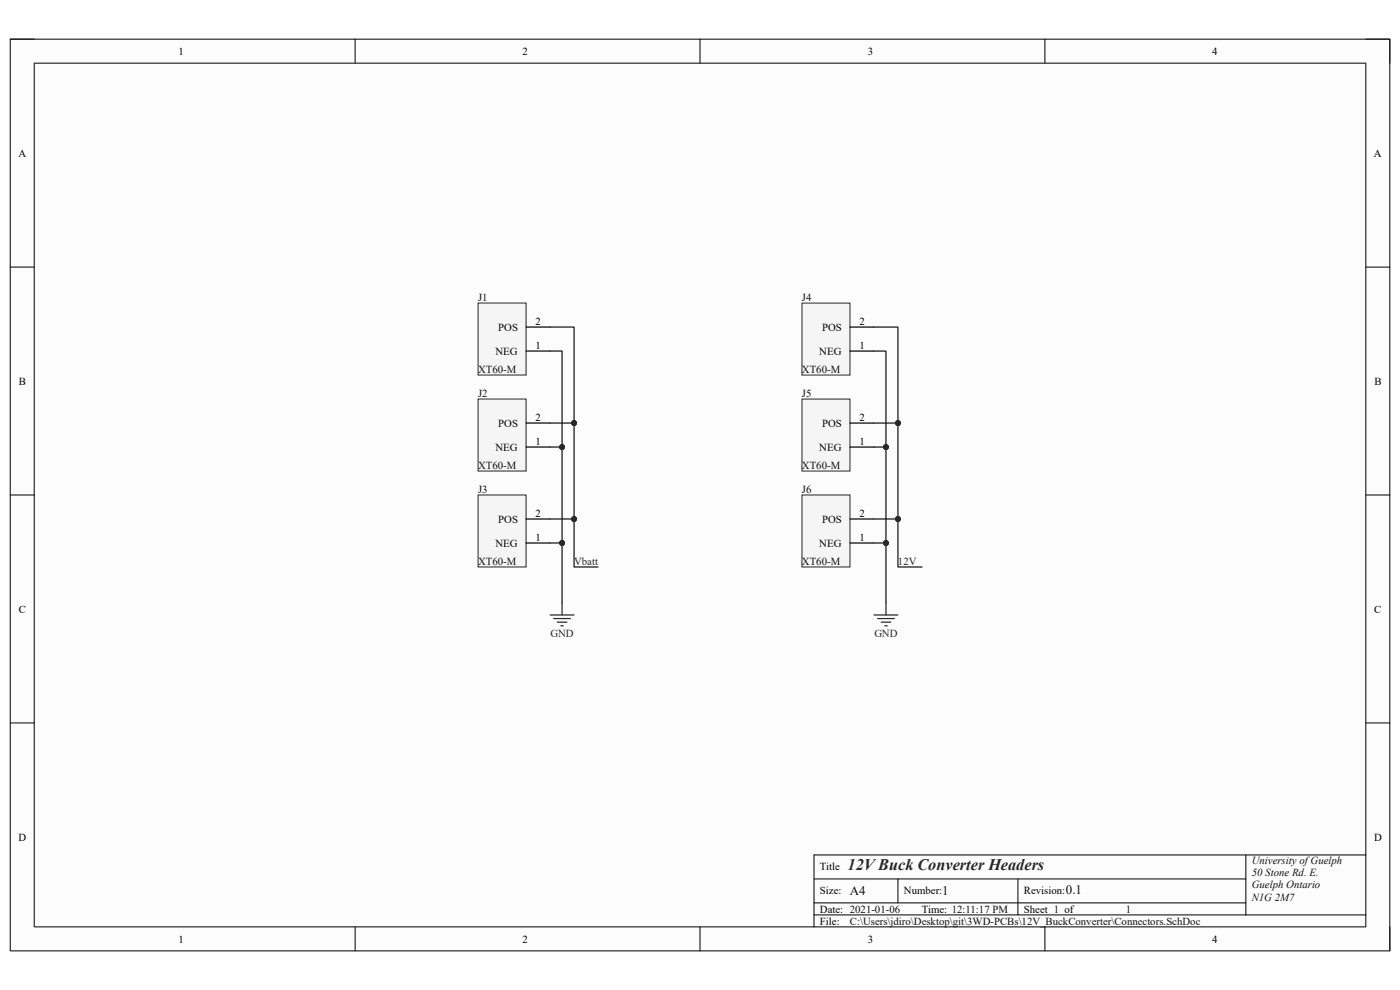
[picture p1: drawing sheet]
<svg xmlns="http://www.w3.org/2000/svg" width="297mm" height="210mm" viewBox="0 0 297 210" stroke-linecap="round" stroke-linejoin="round" font-family="sans-serif">
<path d="M2.2 8.3h292.7v193.4h-292.7z" fill-rule="evenodd" fill="#fcfcfc"/>
<path d="M2.2 8.3h292.7v193.4h-292.7z" fill="none" stroke="#000" stroke-width=".21"/>
<path d="M7.3 13.4h282.5v183.2h-282.5z" fill-rule="evenodd" fill="#fcfcfc"/>
<g fill="none" stroke="#000" stroke-width=".21">
<path d="M2.2 8.3h5.1M7.3 13.4h282.5v183.2h-282.5zM75.3 8.3v5.1M148.5 8.3v5.1M221.7 8.3v5.1M289.8 8.3h5.1v5.1M2.2 56.7h5.1M289.8 56.7h5.1M2.2 105h5.1M289.8 105h5.1M2.2 153.4h5.1M289.8 153.4h5.1"/>
<path d="M75.3 196.6v5.1M148.5 196.6v5.1M172.7 186.5h91.6M172.7 194.1h117.1M172.7 191.5h91.6M190.5 186.5v5M216 186.5v7.6M221.7 196.6v5.1M264.3 181.4v12.7M289.8 181.4h-117.1v15.2M294.9 196.6v5.1"/>
</g>
<path d="M170.1 64.3h10.2v15.3h-10.2z" fill-rule="evenodd" fill="#f5f5f5"/>
<path d="M170.1 64.3h10.2v15.3h-10.2z" fill="none" stroke="#262626" stroke-width=".21"/>
<path d="M180.3 69.4h5.1M180.3 74.5h5.1" fill="none" stroke="#000" stroke-width=".25"/>
<path d="M170.1 84.7h10.2v15.2h-10.2z" fill-rule="evenodd" fill="#f5f5f5"/>
<path d="M170.1 84.7h10.2v15.2h-10.2z" fill="none" stroke="#262626" stroke-width=".21"/>
<path d="M180.3 89.7h5.1M180.3 94.8h5.1" fill="none" stroke="#000" stroke-width=".25"/>
<path d="M170.1 105h10.2v15.3h-10.2z" fill-rule="evenodd" fill="#f5f5f5"/>
<path d="M170.1 105h10.2v15.3h-10.2z" fill="none" stroke="#262626" stroke-width=".21"/>
<path d="M180.3 110.1h5.1M180.3 115.2h5.1" fill="none" stroke="#000" stroke-width=".25"/>
<path d="M185.4 130.5h5.1M186.2 131.2h3.5M186.9 132h2.1M187.7 132.8h.5M188 127.9v2.6" fill="none" stroke="#262626" stroke-width=".25"/>
<path d="M101.4 64.3h10.2v15.3h-10.2z" fill-rule="evenodd" fill="#f5f5f5"/>
<path d="M101.4 64.3h10.2v15.3h-10.2z" fill="none" stroke="#262626" stroke-width=".21"/>
<path d="M111.6 69.4h5.1M111.6 74.5h5.1" fill="none" stroke="#000" stroke-width=".25"/>
<path d="M101.4 84.7h10.2v15.2h-10.2z" fill-rule="evenodd" fill="#f5f5f5"/>
<path d="M101.4 84.7h10.2v15.2h-10.2z" fill="none" stroke="#262626" stroke-width=".21"/>
<path d="M111.6 89.7h5.1M111.6 94.8h5.1" fill="none" stroke="#000" stroke-width=".25"/>
<path d="M101.4 105h10.2v15.3h-10.2z" fill-rule="evenodd" fill="#f5f5f5"/>
<path d="M101.4 105h10.2v15.3h-10.2z" fill="none" stroke="#262626" stroke-width=".21"/>
<path d="M111.6 110.1h5.1M111.6 115.2h5.1" fill="none" stroke="#000" stroke-width=".25"/>
<path d="M116.7 130.5h5.1M117.5 131.2h3.5M118.2 132h2.1M119 132.8h.5M119.2 127.9v2.6" fill="none" stroke="#262626" stroke-width=".25"/>
<path d="M121.8 110.1v10.2h5.1" fill="none" stroke="#0e0e0e" stroke-width=".25"/>
<circle cx="121.8" cy="110.1" r=".51" fill="#0e0e0e"/>
<circle cx="121.8" cy="110.1" r=".51" fill="none" stroke="#0e0e0e" stroke-width=".21"/>
<path d="M116.7 115.2h2.5" fill="none" stroke="#0e0e0e" stroke-width=".25"/>
<circle cx="119.2" cy="115.2" r=".51" fill="#0e0e0e"/>
<circle cx="119.2" cy="115.2" r=".51" fill="none" stroke="#0e0e0e" stroke-width=".21"/>
<path d="M116.7 89.7h5.1v20.4h-5.1" fill="none" stroke="#0e0e0e" stroke-width=".25"/>
<circle cx="121.8" cy="89.7" r=".51" fill="#0e0e0e"/>
<circle cx="121.8" cy="89.7" r=".51" fill="none" stroke="#0e0e0e" stroke-width=".21"/>
<circle cx="121.8" cy="110.1" r=".51" fill="#0e0e0e"/>
<circle cx="121.8" cy="110.1" r=".51" fill="none" stroke="#0e0e0e" stroke-width=".21"/>
<path d="M116.7 94.8h2.5" fill="none" stroke="#0e0e0e" stroke-width=".25"/>
<circle cx="119.2" cy="94.8" r=".51" fill="#0e0e0e"/>
<circle cx="119.2" cy="94.8" r=".51" fill="none" stroke="#0e0e0e" stroke-width=".21"/>
<path d="M116.7 69.4h5.1v20.3" fill="none" stroke="#0e0e0e" stroke-width=".25"/>
<circle cx="121.8" cy="89.7" r=".51" fill="#0e0e0e"/>
<circle cx="121.8" cy="89.7" r=".51" fill="none" stroke="#0e0e0e" stroke-width=".21"/>
<path d="M185.4 115.2h2.6" fill="none" stroke="#0e0e0e" stroke-width=".25"/>
<circle cx="188" cy="115.2" r=".51" fill="#0e0e0e"/>
<circle cx="188" cy="115.2" r=".51" fill="none" stroke="#0e0e0e" stroke-width=".21"/>
<path d="M185.4 89.7h5.1v20.4h-5.1" fill="none" stroke="#0e0e0e" stroke-width=".25"/>
<circle cx="190.5" cy="89.7" r=".51" fill="#0e0e0e"/>
<circle cx="190.5" cy="89.7" r=".51" fill="none" stroke="#0e0e0e" stroke-width=".21"/>
<circle cx="190.5" cy="110.1" r=".51" fill="#0e0e0e"/>
<circle cx="190.5" cy="110.1" r=".51" fill="none" stroke="#0e0e0e" stroke-width=".21"/>
<path d="M185.4 94.8h2.6" fill="none" stroke="#0e0e0e" stroke-width=".25"/>
<circle cx="188" cy="94.8" r=".51" fill="#0e0e0e"/>
<circle cx="188" cy="94.8" r=".51" fill="none" stroke="#0e0e0e" stroke-width=".21"/>
<path d="M185.4 74.5h2.6v53.4" fill="none" stroke="#0e0e0e" stroke-width=".25"/>
<circle cx="188" cy="94.8" r=".51" fill="#0e0e0e"/>
<circle cx="188" cy="94.8" r=".51" fill="none" stroke="#0e0e0e" stroke-width=".21"/>
<circle cx="188" cy="115.2" r=".51" fill="#0e0e0e"/>
<circle cx="188" cy="115.2" r=".51" fill="none" stroke="#0e0e0e" stroke-width=".21"/>
<path d="M185.4 69.4h5.1v20.3" fill="none" stroke="#0e0e0e" stroke-width=".25"/>
<circle cx="190.5" cy="89.7" r=".51" fill="#0e0e0e"/>
<circle cx="190.5" cy="89.7" r=".51" fill="none" stroke="#0e0e0e" stroke-width=".21"/>
<path d="M190.5 110.1v10.2h5.1" fill="none" stroke="#0e0e0e" stroke-width=".25"/>
<circle cx="190.5" cy="110.1" r=".51" fill="#0e0e0e"/>
<circle cx="190.5" cy="110.1" r=".51" fill="none" stroke="#0e0e0e" stroke-width=".21"/>
<path d="M116.7 74.5h2.5v53.4" fill="none" stroke="#0e0e0e" stroke-width=".25"/>
<circle cx="119.2" cy="94.8" r=".51" fill="#0e0e0e"/>
<circle cx="119.2" cy="94.8" r=".51" fill="none" stroke="#0e0e0e" stroke-width=".21"/>
<circle cx="119.2" cy="115.2" r=".51" fill="#0e0e0e"/>
<circle cx="119.2" cy="115.2" r=".51" fill="none" stroke="#0e0e0e" stroke-width=".21"/>
<text font-size="3.4" fill="#262626" x="179.8" y="184.7">12V Buck Converter Headers</text>
<g font-size="2.8" fill="#0e0e0e">
<text x="180.3" y="189.9">A4</text>
<text x="199.9" y="189.9">1</text>
<text x="226.1" y="189.7">0.1</text>
</g>
<g font-size="2.3">
<text x="37.9" y="11.6">1</text>
<text x="110.9" y="11.6">2</text>
<text x="184.1" y="11.6">3</text>
<text x="257.2" y="11.6">4</text>
<text x="3.9" y="33.2">A</text>
<text x="291.5" y="33.2">A</text>
<text x="105.7" y="70.1">POS</text>
<text x="113.6" y="68.9">2</text>
<text x="174.4" y="70.1">POS</text>
<text x="182.3" y="68.9">2</text>
<text x="105.1" y="75.2">NEG</text>
<text x="113.6" y="74">1</text>
<text x="173.8" y="75.2">NEG</text>
<text x="182.3" y="74">1</text>
<text x="4" y="81.6">B</text>
<text x="291.6" y="81.6">B</text>
<text x="113.6" y="89.2">2</text>
<text x="182.3" y="89.2">2</text>
<text x="105.1" y="95.6">NEG</text>
<text x="105.7" y="90.5">POS</text>
<text x="113.6" y="94.3">1</text>
<text x="173.8" y="95.6">NEG</text>
<text x="174.4" y="90.5">POS</text>
<text x="182.3" y="94.3">1</text>
<text x="105.7" y="110.9">POS</text>
<text x="113.6" y="109.6">2</text>
<text x="174.4" y="110.9">POS</text>
<text x="182.3" y="109.6">2</text>
<text x="105.1" y="116">NEG</text>
<text x="113.6" y="114.7">1</text>
<text x="173.8" y="116">NEG</text>
<text x="182.3" y="114.7">1</text>
<text x="4" y="130">C</text>
<text x="291.5" y="130">C</text>
<text x="3.9" y="178.3">D</text>
<text x="291.5" y="178.3">D</text>
<text x="173.9" y="184.7">Title</text>
<text x="173.9" y="189.7">Size:</text>
<text x="191.8" y="189.7">Number:</text>
<text x="217.2" y="189.7">Revision:</text>
<text x="173.9" y="193.6">Date: 2021-01-06</text>
<text x="173.9" y="196.1">File:</text>
<text x="195.6" y="193.6">Time: 12:11:17 PM</text>
<text x="217.2" y="193.6">Sheet 1 of</text>
<text x="37.9" y="199.9">1</text>
<text x="110.9" y="199.9">2</text>
<text x="184.1" y="199.9">3</text>
<text x="257.2" y="199.9">4</text>
</g>
<g font-size="2.3" fill="#0e0e0e">
<text x="101.4" y="63.8">J1</text>
<text x="170.1" y="63.8">J4</text>
<text x="101.4" y="79">XT60-M</text>
<text x="170.1" y="79">XT60-M</text>
<text x="101.4" y="84.2">J2</text>
<text x="170.1" y="84.2">J5</text>
<text x="101.4" y="99.4">XT60-M</text>
<text x="170.1" y="99.4">XT60-M</text>
<text x="101.4" y="104.5">J3</text>
<text x="170.1" y="104.5">J6</text>
<text x="101.4" y="119.8">XT60-M</text>
<text x="170.1" y="119.8">XT60-M</text>
<text x="265.6" y="183.4">University of Guelph</text>
<text x="265.6" y="185.9">50 Stone Rd. E.</text>
<text x="265.6" y="188.5">Guelph Ontario</text>
<text x="265.6" y="191.1">N1G 2M7</text>
<text x="180.3" y="196.1">C:\Users\jdiro\Desktop\git\3WD-PCBs\12V_BuckConverter\Connectors.SchDoc</text>
<text x="238.8" y="193.6">1</text>
</g>
<g font-size="2.3" fill="#262626">
<text x="121.8" y="119.8">Vbatt</text>
<text x="190.5" y="119.8">12V</text>
<text x="116.8" y="135">GND</text>
<text x="185.5" y="135">GND</text>
</g>
</svg>
